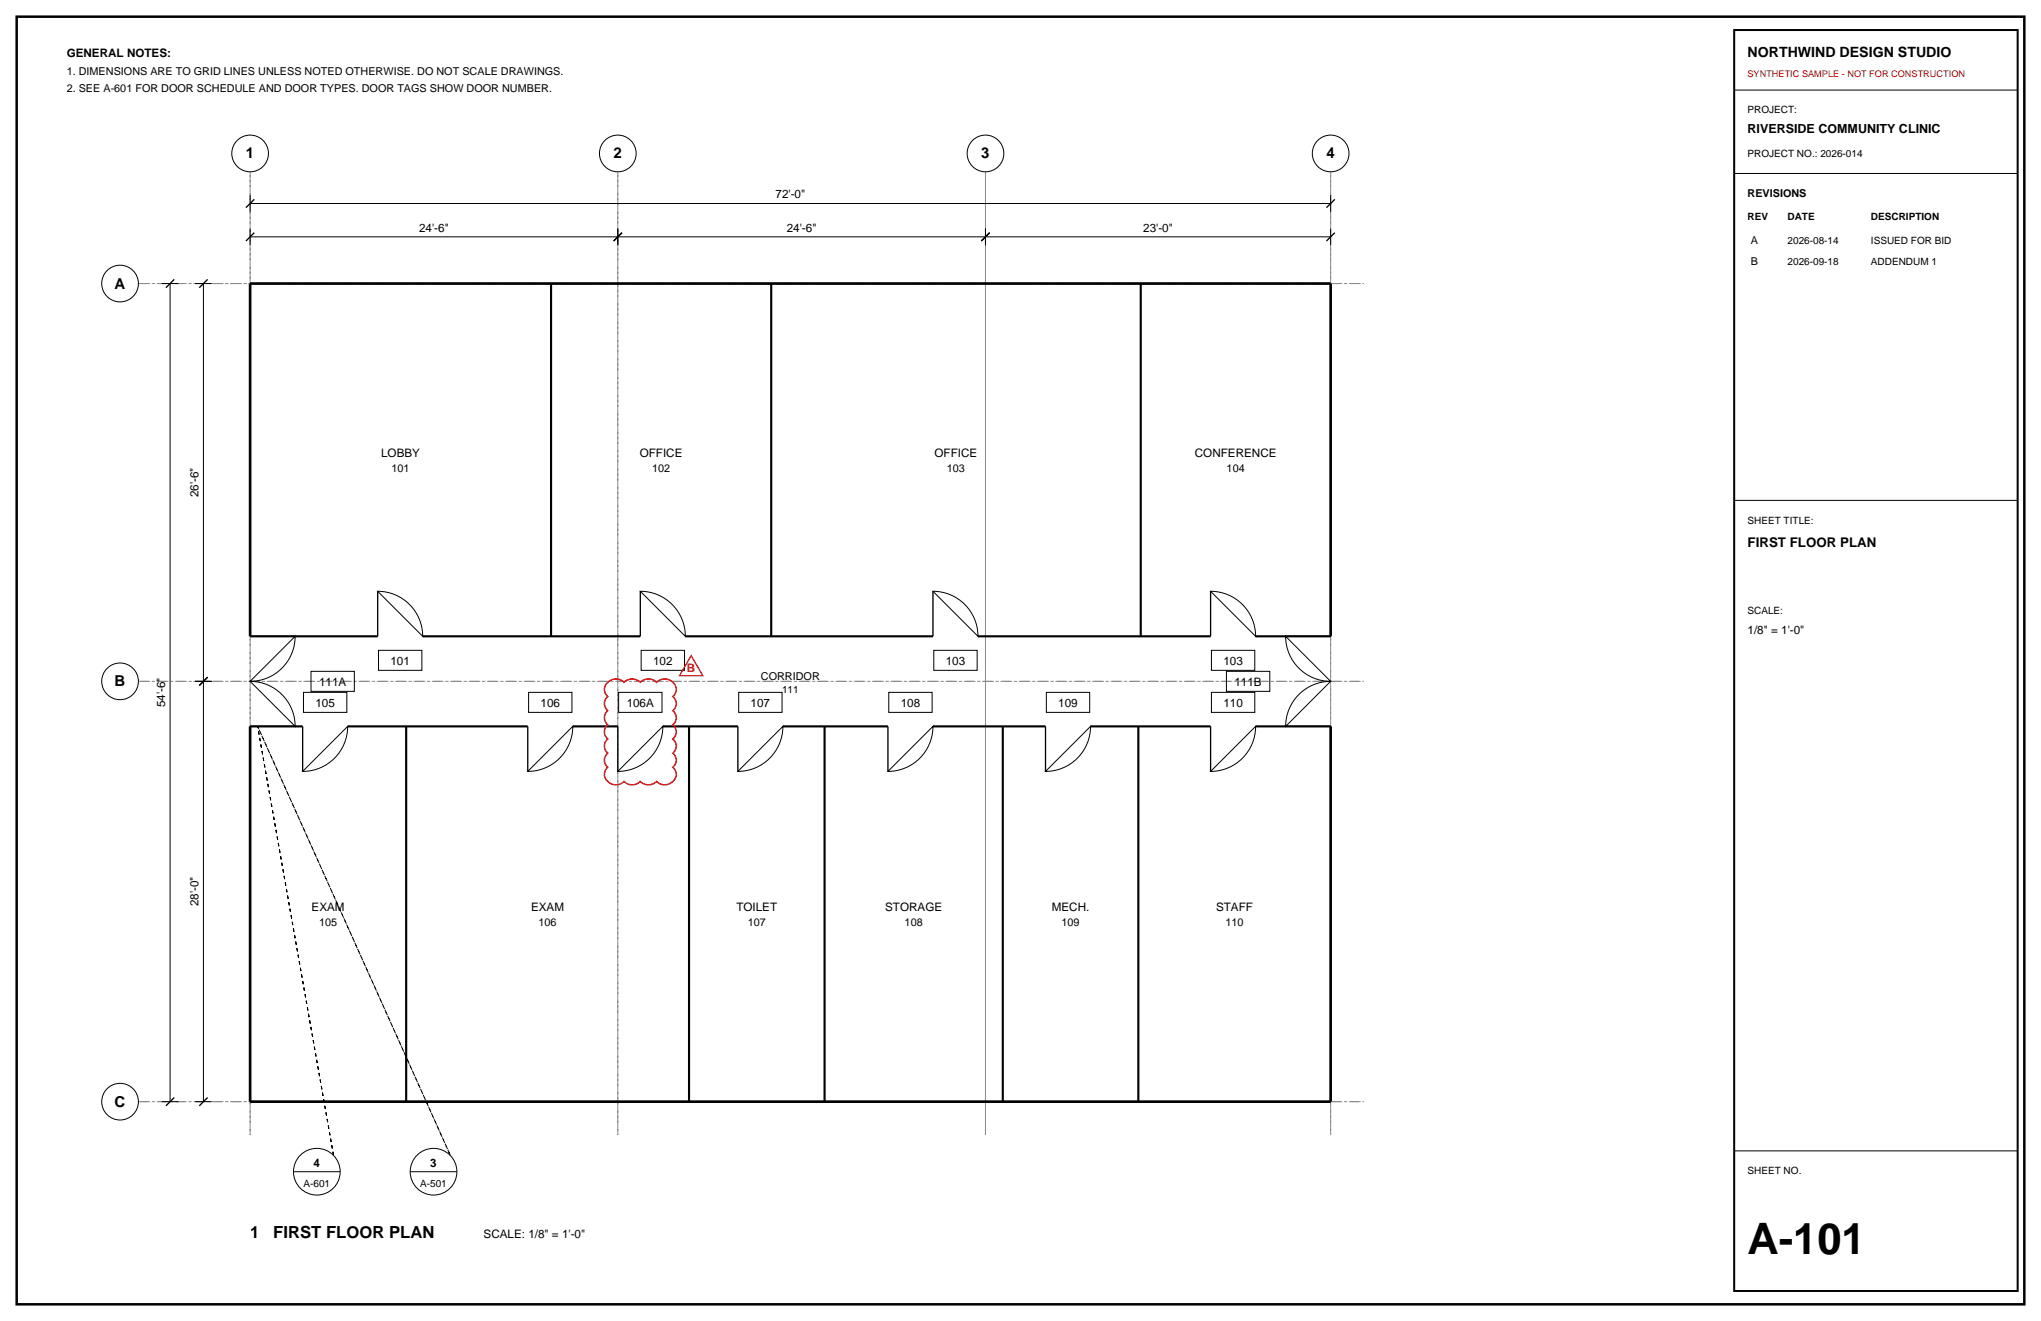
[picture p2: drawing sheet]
<svg xmlns="http://www.w3.org/2000/svg" width="432mm" height="279mm" viewBox="0 0 432 279" stroke-linecap="round" stroke-linejoin="round" font-family="sans-serif">
<path d="M3.5 3.5h424.8v272.4h-424.8z" fill="none" stroke="#000" stroke-width=".53"/>
<path d="M52.9 36.3v203.8zM130.7 36.3v203.8zM208.5 36.3v203.8zM281.5 36.3v203.8zM29.3 60h259.3zM29.3 144.1h259.3zM29.3 233h259.3z" fill="none" stroke="#8c8c8c" stroke-width=".21" stroke-dasharray="2.1 .7 .4 .7" stroke-linecap="butt"/>
<g fill="none" stroke="#000" stroke-width=".21">
<path d="M366.9 19.1h60zM366.9 36.7h60zM34.2 60h3.5zM36 60v173zM41.3 60h3.5zM43 60v84.1zM52.9 50.1h77.8zM52.9 48.3v3.6zM52.9 43h228.6zM52.9 41.3v3.5zM130.7 48.3v3.6zM130.7 50.1h77.8z"/>
<path d="M208.5 48.3v3.6zM208.5 50.1h73zM281.5 48.3v3.6zM281.5 41.3v3.5zM366.9 105.8h60zM62.4 134.6a9.5 9.5 0 0 1-9.5 9.5zM79.9 125.1a9.5 9.5 0 0 1 9.5 9.5zM80.1 137.5h9.2v4.3h-9.2zM135.5 125.1a9.5 9.5 0 0 1 9.5 9.5zM135.6 137.5h9.2v4.3h-9.2zM197.4 125.1a9.5 9.5 0 0 1 9.5 9.5zM197.6 137.5h9.1v4.3h-9.1z"/>
<path d="M256.1 125.1a9.5 9.5 0 0 1 9.5 9.5zM256.3 137.5h9.2v4.3h-9.2zM272 134.6l9.5 9.5a9.5 9.5 0 0 1-9.5-9.5zM41.3 144.1h3.5zM43 144.1v88.9zM52.9 144.1a9.5 9.5 0 0 1 9.5 9.5zM64.2 146.4h9.2v4.3h-9.2zM65.8 142h9.2v4.2h-9.2zM73.6 153.6a9.5 9.5 0 0 1-9.6 9.6zM111.8 146.4h9.2v4.3h-9.2zM121.2 153.6a9.5 9.5 0 0 1-9.5 9.6zM130.9 146.4h9.2v4.3h-9.2z"/>
<path d="M140.2 153.6a9.5 9.5 0 0 1-9.5 9.6zM156.3 146.4h9.2v4.3h-9.2zM165.6 153.6a9.5 9.5 0 0 1-9.5 9.6zM188 146.4h9.2v4.3h-9.2zM197.4 153.6a9.5 9.5 0 0 1-9.5 9.6zM221.4 146.4h9.1v4.3h-9.1zM230.7 153.6a9.5 9.5 0 0 1-9.5 9.6zM256.3 146.4h9.2v4.3h-9.2zM259.5 142h9.1v4.2h-9.1zM265.6 153.6a9.5 9.5 0 0 1-9.5 9.6zM274.4 147.3a9.5 9.5 0 0 1 7.1-3.2l-9.5 9.5a9.5 9.5 0 0 1 2.4-6.3zM34.2 233h3.5z"/>
<path d="M41.3 233h3.5zM62.1 247.8h9.9zM86.8 247.8h9.9zM366.9 243.4h60z"/>
<circle cx="52.9" cy="32.5" r="3.9"/>
<circle cx="130.7" cy="32.5" r="3.9"/>
<circle cx="208.5" cy="32.5" r="3.9"/>
<circle cx="281.5" cy="32.5" r="3.9"/>
<circle cx="25.4" cy="60" r="3.9"/>
<circle cx="25.4" cy="144.1" r="3.9"/>
<circle cx="25.4" cy="233" r="3.9"/>
<circle cx="67" cy="247.8" r="4.9"/>
<circle cx="91.7" cy="247.8" r="4.9"/>
</g>
<g fill="none" stroke="#000" stroke-width=".28">
<path d="M52 51l1.8-1.8zM52 43.9l1.8-1.7zM129.8 51l1.8-1.8zM207.6 51l1.8-1.8zM280.6 51l1.8-1.8zM280.6 43.9l1.8-1.7zM35.1 60.9l1.8-1.8zM42.2 60.9l1.7-1.8zM52.9 134.6h9.5zM79.9 125.1v9.5zM135.5 125.1v9.5zM197.4 125.1v9.5z"/>
<path d="M256.1 125.1v9.5zM272 134.6h9.5zM42.2 145l1.7-1.8zM52.9 153.6h9.5zM64 153.6v9.6zM111.7 153.6v9.6zM130.7 153.6v9.6zM156.1 153.6v9.6zM187.9 153.6v9.6zM221.2 153.6v9.6zM256.1 153.6v9.6zM272 153.6h9.5z"/>
<path d="M35.1 233.9l1.8-1.8zM42.2 233.9l1.7-1.8z"/>
</g>
<path d="M52.9 60h228.6zM52.9 60v74.6zM281.5 60v74.6zM52.9 153.6v79.4zM281.5 153.6v79.4zM52.9 233h228.6z" fill="none" stroke="#000" stroke-width=".56"/>
<g fill="none" stroke="#000" stroke-width=".45">
<path d="M116.6 60v74.6zM163.2 60v74.6zM241.3 60v74.6zM52.9 134.6h27zM89.4 134.6h46.1zM145 134.6h52.4zM206.9 134.6h49.2zM265.6 134.6h15.9zM52.9 153.6h11.1zM73.6 153.6h38.1zM85.9 153.6v79.4zM121.2 153.6h9.5z"/>
<path d="M140.2 153.6h15.9zM145.8 153.6v79.4zM165.6 153.6h22.3zM174.5 153.6v79.4zM197.4 153.6h23.8zM212.2 153.6v79.4zM230.7 153.6h25.4zM240.8 153.6v79.4zM265.6 153.6h15.9z"/>
</g>
<path d="M54.5 153.6l16.1 90.7zM54.5 153.6l40.7 90.7z" fill="none" stroke="#000" stroke-width=".21" stroke-dasharray=".7 .7" stroke-linecap="butt"/>
<path d="M366.9 6.4h60v266.6h-60z" fill="none" stroke="#000" stroke-width=".42"/>
<path d="M128.6 144.3a2.41 2.41 0 0 1 3.4 0 2.41 2.41 0 0 1 3.5 0 2.41 2.41 0 0 1 3.4 0 2.39 2.39 0 0 1 2.8-.5 2.39 2.39 0 0 1 1.3 2.6l-.7 .9a1.91 1.91 0 0 1 0 3 1.91 1.91 0 0 1 0 3 1.91 1.91 0 0 1 0 3 1.91 1.91 0 0 1 0 3 1.91 1.91 0 0 1 0 3 2.23 2.23 0 0 1 .3 2.8 2.23 2.23 0 0 1-2.8 .8l-.9-.6a2.41 2.41 0 0 1-3.4 0 2.41 2.41 0 0 1-3.5 0 2.39 2.39 0 0 1-2.8 .5 2.39 2.39 0 0 1-1.3-2.6l.7-.9a1.91 1.91 0 0 1 0-3 1.91 1.91 0 0 1 0-3 1.91 1.91 0 0 1 0-3 1.91 1.91 0 0 1 0-3 1.91 1.91 0 0 1 0-3 1.91 1.91 0 0 1 0-3z" fill="none" stroke="#d90d0d" stroke-width=".32"/>
<path d="M146.2 138.7l2.5 4.2h-4.9z" fill="none" stroke="#d90d0d" stroke-width=".28"/>
<text font-size="9.2" x="369.7" y="265.3">A-101</text>
<g font-size="3.5">
<text x="52.9" y="261.9">1</text>
<text x="57.8" y="261.9">FIRST FLOOR PLAN</text>
</g>
<g font-size="3.2">
<text x="52" y="33.5">1</text>
<text x="129.8" y="33.5">2</text>
<text x="207.6" y="33.5">3</text>
<text x="280.6" y="33.5">4</text>
<text x="24.3" y="61">A</text>
<text x="24.3" y="145.2">B</text>
<text x="24.3" y="234.1">C</text>
</g>
<text font-size="3" x="369.7" y="12">NORTHWIND DESIGN STUDIO</text>
<text font-size="2.8" x="369.7" y="115.7">FIRST FLOOR PLAN</text>
<text font-size="2.6" x="369.7" y="28.2">RIVERSIDE COMMUNITY CLINIC</text>
<g font-size="2.5">
<text x="14.1" y="12">GENERAL NOTES:</text>
<text x="164.1" y="42">72'-0&quot;</text>
<text x="88.7" y="49">24'-6&quot;</text>
<text x="166.5" y="49">24'-6&quot;</text>
<text x="241.9" y="49">23'-0&quot;</text>
<text x="80.6" y="96.6">LOBBY</text>
<text x="135.3" y="96.6">OFFICE</text>
<text x="197.7" y="96.6">OFFICE</text>
<text x="252.8" y="96.6">CONFERENCE</text>
<text x="42" y="105.2" transform="rotate(-90 42 105.2)">26'-6&quot;</text>
<text x="369.7" y="134.1">1/8&quot; = 1'-0&quot;</text>
<text x="82.6" y="140.5">101</text>
<text x="138.2" y="140.5">102</text>
<text x="200.1" y="140.5">103</text>
<text x="258.8" y="140.5">103</text>
<text x="34.9" y="149.6" transform="rotate(-90 34.9 149.6)">54'-6&quot;</text>
<text x="66.7" y="149.4">105</text>
<text x="67.5" y="145">111A</text>
<text x="114.4" y="149.4">106</text>
<text x="132.6" y="149.4">106A</text>
<text x="158.8" y="149.4">107</text>
<text x="190.6" y="149.4">108</text>
<text x="223.9" y="149.4">109</text>
<text x="258.8" y="149.4">110</text>
<text x="261.2" y="145">111B</text>
<text x="42" y="191.7" transform="rotate(-90 42 191.7)">28'-0&quot;</text>
<text x="65.9" y="192.6">EXAM</text>
<text x="112.4" y="192.6">EXAM</text>
<text x="155.8" y="192.6">TOILET</text>
<text x="187.3" y="192.6">STORAGE</text>
<text x="222.5" y="192.6">MECH.</text>
<text x="257.3" y="192.6">STAFF</text>
<text x="66.3" y="246.8">4</text>
<text x="91" y="246.8">3</text>
<text x="102.3" y="261.9">SCALE: 1/8&quot; = 1'-0&quot;</text>
</g>
<text font-size="2.5" fill="#d90d0d" x="145.3" y="142.2">B</text>
<g font-size="2.3">
<text x="14.1" y="15.9">1. DIMENSIONS ARE TO GRID LINES UNLESS NOTED OTHERWISE. DO NOT SCALE DRAWINGS.</text>
<text x="14.1" y="19.4">2. SEE A-601 FOR DOOR SCHEDULE AND DOOR TYPES. DOOR TAGS SHOW DOOR NUMBER.</text>
<text x="369.7" y="41.6">REVISIONS</text>
<text x="370.4" y="51.5">A</text>
<text x="370.4" y="56.1">B</text>
<text x="82.8" y="99.7">101</text>
<text x="138" y="99.7">102</text>
<text x="200.3" y="99.7">103</text>
<text x="259.5" y="99.7">104</text>
<text x="161" y="143.8">CORRIDOR</text>
<text x="67.5" y="195.8">105</text>
<text x="113.9" y="195.8">106</text>
<text x="158.2" y="195.8">107</text>
<text x="191.4" y="195.8">108</text>
<text x="224.6" y="195.8">109</text>
<text x="259.3" y="195.8">110</text>
</g>
<g font-size="2.1">
<text x="369.7" y="24">PROJECT:</text>
<text x="369.7" y="33.2">PROJECT NO.: 2026-014</text>
<text x="369.7" y="46.6">REV</text>
<text x="378.2" y="46.6">DATE</text>
<text x="395.8" y="46.6">DESCRIPTION</text>
<text x="378.2" y="51.5">2026-08-14</text>
<text x="395.8" y="51.5">ISSUED FOR BID</text>
<text x="378.2" y="56.1">2026-09-18</text>
<text x="395.8" y="56.1">ADDENDUM 1</text>
<text x="369.7" y="110.8">SHEET TITLE:</text>
<text x="369.7" y="129.8">SCALE:</text>
<text x="165.5" y="146.6">111</text>
<text x="64.2" y="251">A-601</text>
<text x="88.9" y="251">A-501</text>
<text x="369.7" y="248.4">SHEET NO.</text>
</g>
<text font-size="1.9" fill="#d90d0d" x="369.7" y="16.2">SYNTHETIC SAMPLE - NOT FOR CONSTRUCTION</text>
</svg>
